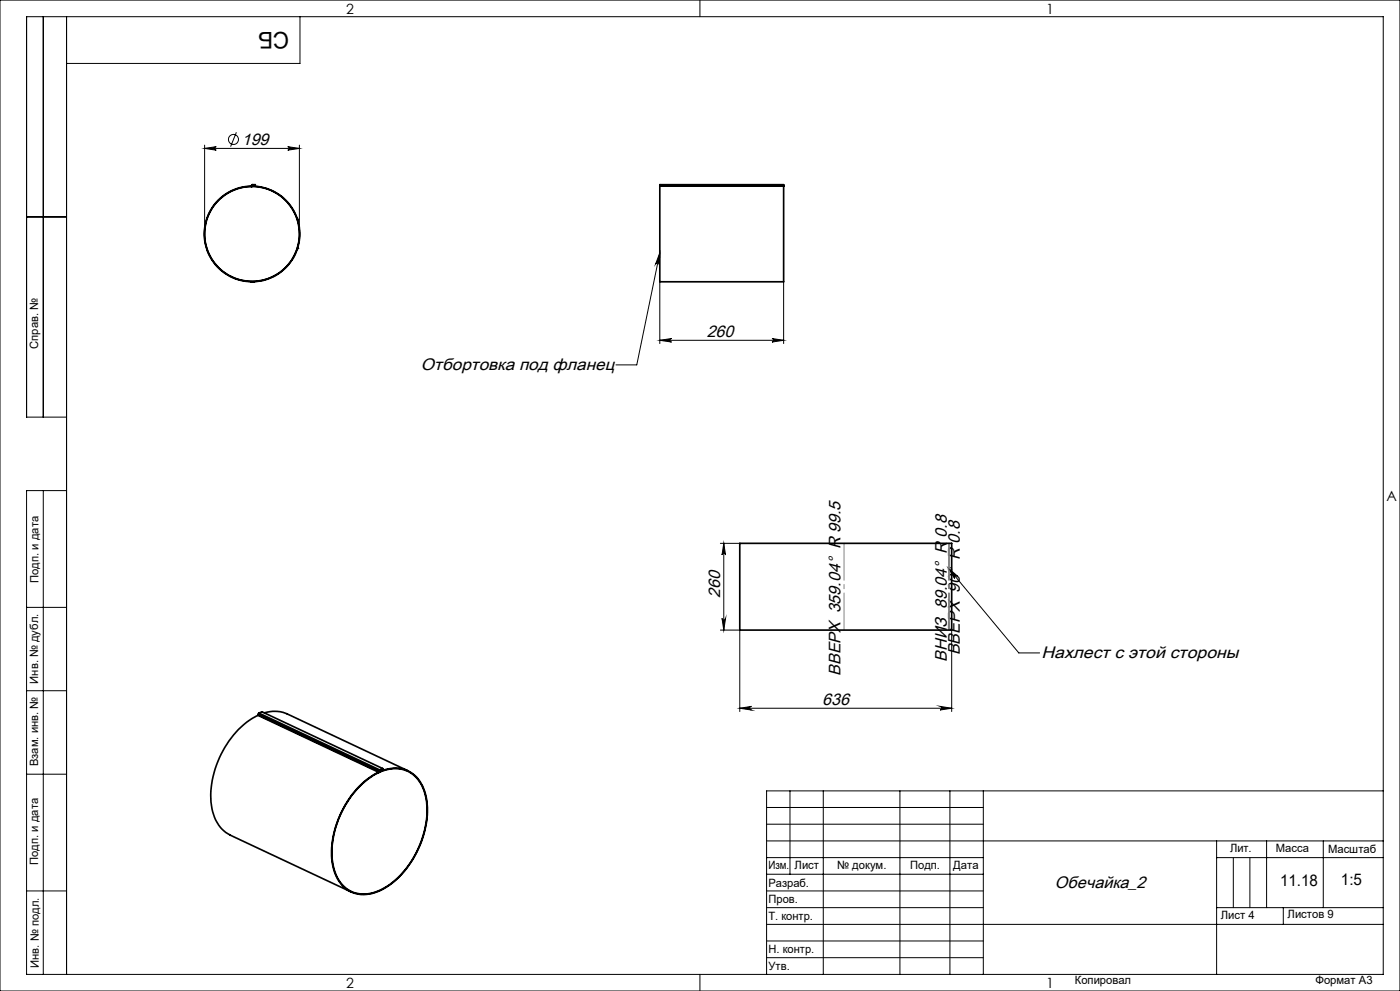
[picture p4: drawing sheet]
<svg xmlns="http://www.w3.org/2000/svg" width="420mm" height="297mm" viewBox="0 0 420 297" stroke-linecap="round" stroke-linejoin="round" font-family="sans-serif">
<g fill="none" stroke="#000" stroke-width=".3">
<path d="M0 0h420v297h-420zM13 5v120M20 5v287M90 5v14h-70M210 0v5M70.9 39.6l-1.7 4.4M61.4 44.5l3.5-.5a.53 .53 0 0 0-.5 .5 .53 .53 0 0 0 .5 .5zM61.4 43.5v26.6M61.4 44.5h28.4M86.3 44l3.5 .5-3.5 .5a.53 .53 0 0 0 .5-.5 .53 .53 0 0 0-.5-.5zM89.8 43.5v26.6M8 65h12"/>
<path d="M197.9 75.8l-.1 3.5a.54 .54 0 0 0-.5-.6 .54 .54 0 0 0-.6 .4zM197.9 75.8l-6.9 33.6h-6.2M197.9 84.5v18.5M235.1 84.5v18.5M197.9 102l3.6-.5a.53 .53 0 0 0-.6 .5 .53 .53 0 0 0 .6 .5zM197.9 102h37.2M231.6 101.5l3.5 .5-3.5 .5a.53 .53 0 0 0 .5-.5 .53 .53 0 0 0-.5-.5zM20 125h-12v-120h407v287h-407v-145h12M13 147v145M216.1 162.8h5.8M217.1 162.8l.6 3.5a.53 .53 0 0 0-.6-.5 .53 .53 0 0 0-.5 .5zM217.1 162.8v26"/>
<path d="M284.6 170.3l21 25.4h6.3M284.6 170.3l2.6 2.3a.55 .55 0 0 0-.7 0 .55 .55 0 0 0-.1 .8zM8 182h12M216.1 188.8h5.8v24.5M216.6 185.3a.53 .53 0 0 0 .5 .6 .53 .53 0 0 0 .6-.6l-.6 3.5zM285.5 188.8v24.5M8 207h12M221.9 212.3h63.6M221.9 212.3l3.5-.6a.55 .55 0 0 0-.5 .5 .55 .55 0 0 0 .5 .6zM282 211.7l3.5 .6-3.5 .5a.55 .55 0 0 0 .5-.6 .55 .55 0 0 0-.5-.5zM8 232h12M237 237v25"/>
<path d="M247 237v55M270 237v55M285 237v55M295 237v55M415 237h-185v55M230 257h65M230 242h65M230 247h65M230 252h185M365 252v40M365 257h50M370 257v15"/>
<path d="M375 257v15M380 252v20M397 252v20M8 267h12M230 262h65M230 267h65M230 272h65M230 277h185M365 272h50M385 272v5M210 292v5M230 282h65"/>
<path d="M230 287h65"/>
<circle cx="70" cy="41.8" r="1.51"/>
</g>
<path d="M89.2 65.9a14.2 14.2 0 0 0-23.7-5.8 14.2 14.2 0 0 0 6.2 23.7 14.2 14.2 0 0 0 17.8-16.8l-.3-1.1" fill="none" stroke="#000" stroke-width=".35" stroke-dasharray="15.2 1.3 1.3 1.3" stroke-dashoffset="1.1" stroke-linecap="butt"/>
<path d="M253.2 188.8v-26M284.6 188.8v-26M284.8 188.8v-26" fill="none" stroke="#808080" stroke-width=".3" stroke-dasharray="15.2 1.3 1.3 1.3" stroke-dashoffset="4.1"/>
<g fill="#000">
<path d="M197.9 75.8l-.1 3.5a.54 .54 0 0 0-.5-.6 .54 .54 0 0 0-.6 .4z"/>
<path d="M61.4 44.5l3.5-.5a.53 .53 0 0 0-.5 .5 .53 .53 0 0 0 .5 .5zM86.3 44l3.5 .5-3.5 .5a.53 .53 0 0 0 .5-.5 .53 .53 0 0 0-.5-.5zM284.6 170.3l2.6 2.3a.55 .55 0 0 0-.7 0 .55 .55 0 0 0-.1 .8z"/>
<path d="M197.9 102l3.6-.5a.53 .53 0 0 0-.6 .5 .53 .53 0 0 0 .6 .5zM231.6 101.5l3.5 .5-3.5 .5a.53 .53 0 0 0 .5-.5 .53 .53 0 0 0-.5-.5z"/>
<path d="M217.1 162.8l.6 3.5a.53 .53 0 0 0-.6-.5 .53 .53 0 0 0-.5 .5zM216.6 185.3a.53 .53 0 0 0 .5 .6 .53 .53 0 0 0 .6-.6l-.6 3.5z"/>
<path d="M282 211.7l3.5 .6-3.5 .5a.55 .55 0 0 0 .5-.6 .55 .55 0 0 0-.5-.5zM221.9 212.3l3.5-.6a.55 .55 0 0 0-.5 .5 .55 .55 0 0 0 .5 .6z"/>
</g>
<g fill="none" stroke="#000" stroke-width=".5">
<path d="M75.4 55.8a14.3 14.3 0 0 0-12.5 21.1 14.3 14.3 0 0 0 24.5 1.3 14.3 14.3 0 0 0-10.1-22.3l-1.7-.1a14.3 14.3 0 0 1 12.4 21.3 14.3 14.3 0 0 1-24.6 .3 14.2 14.2 0 0 1 12-21.5M75.4 55.8v.1M75.5 55.7l-.1 .1M75.5 55.7h.1M75.5 55.6h.1M75.5 55.6v.1M75.6 55.7l-.2 .2M75.6 55.6v.1M75.7 55.3l-.2 .3M75.7 55.5l-.1 .1M75.7 55.3v.2M75.7 55.3h.9l-.9 .2"/>
<path d="M197.9 55.8v28.7h37.2v-28.7M197.9 55.7v.1M197.9 55.6v-.3h37.2v.3M197.9 55.7h37.2M197.9 55.6h37.2M197.9 55.8h37.2M197.9 55.6v.1M235.1 55.7v.1M235.1 55.6v.1M89.3 74.5h.1M89.3 65.8h.1M75.2 84.5h.1"/>
<path d="M76 84.5h.1M221.9 162.8h63.6v26h-63.6zM77.4 214.4a27.8 27.8 0 0 0-13.9 20.6 16.2 16.2 0 0 0 3.1 13.5l2.5 1.8 36.2 17M77.4 214.4l36.2 17M77.5 214.2l-.1 .2M77.5 214.1l36.2 17M77.5 214.2l36.2 17M77.5 214.1v.1M77.7 213.7l-.2 .4M77.7 213.7l36.2 17M77.7 213.7l.9-.4 36.2 17M79.3 213.6a9.9 9.9 0 0 1 6.8 .4l36.3 17"/>
<path d="M113.6 231.4v.2M113.7 231.2l-.1 .2M113.7 231.1v.1M113.7 231.4l.1 .1M113.8 231.3h.1M113.8 231.3a9.3 9.3 0 0 1 13.7 6 26.7 26.7 0 0 1-4.8 22 19 19 0 0 1-12.9 8.8 9.2 9.2 0 0 1-9.8-7.9 27.4 27.4 0 0 1 4.9-21.1 23.4 23.4 0 0 1 8.7-7.7M113.8 231.5a9.3 9.3 0 0 1 13.6 6.1 26 26 0 0 1-3.8 20.1 21 21 0 0 1-12.6 10.1 9.1 9.1 0 0 1-10.8-7.4 27 27 0 0 1 5.4-22.1 22.8 22.8 0 0 1 8-6.7M113.8 231.2l-.2 .4M113.8 231.1v.1M113.8 231.3v.2M113.8 231.1h-.1M113.8 231.2h-.1"/>
<path d="M113.9 230.7l-.2 .4M113.9 230.9l-.1 .2M113.9 230.7v.2M114.8 230.3l-.9 .6M114.8 230.3l-.9 .4"/>
</g>
<text font-size="6.9" x="86.8" y="9.5" transform="rotate(-180 86.8 9.5)">СБ</text>
<g font-size="5">
<text x="72.5" y="43.4">199</text>
<text x="212" y="100.9">260</text>
<text x="126.3" y="111">Отбортовка под фланец</text>
<text x="216.1" y="179.2" transform="rotate(-90 216.1 179.2)">260</text>
<text x="287.9" y="196.4" transform="rotate(-90 287.9 196.4)">ВВЕРХ 90° R 0.8</text>
<text x="312.5" y="197.3">Нахлест с этой стороны</text>
<text x="252.2" y="202.6" transform="rotate(-90 252.2 202.6)">ВВЕРХ 359.04° R 99.5</text>
<text x="284" y="198.3" transform="rotate(-90 284 198.3)">ВНИЗ 89.04° R 0.8</text>
<text x="246.7" y="211.2">636</text>
<text x="316.5" y="266.1">Обечайка_2</text>
</g>
<g font-size="4.8">
<text x="384" y="265.6">11.18</text>
<text x="402.3" y="265.3">1:5</text>
</g>
<g font-size="4.2">
<text x="103.8" y="4.2">2</text>
<text x="313.8" y="4.2">1</text>
<text x="415.9" y="150.2">A</text>
<text x="103.8" y="296.2">2</text>
<text x="313.8" y="296.2">1</text>
</g>
<g font-size="3.4">
<text x="11.5" y="104.5" transform="rotate(-90 11.5 104.5)">Справ. №</text>
<text x="11.6" y="174.7" transform="rotate(-90 11.6 174.7)">Подп. и дата</text>
<text x="11.4" y="204.9" transform="rotate(-90 11.4 204.9)">Инв. № дубл.</text>
<text x="11.4" y="229.6" transform="rotate(-90 11.4 229.6)">Взам. инв. №</text>
<text x="369" y="255.5">Лит.</text>
<text x="382.8" y="255.5">Масса</text>
<text x="398.4" y="255.6">Масштаб</text>
<text x="11.4" y="259.2" transform="rotate(-90 11.4 259.2)">Подп. и дата</text>
<text x="230.5" y="260.5">Изм.</text>
<text x="238.4" y="260.4">Лист</text>
<text x="251.1" y="260.4">№ докум.</text>
<text x="273" y="260.4">Подп.</text>
<text x="286" y="260.4">Дата</text>
<text x="230.5" y="265.7">Разраб.</text>
<text x="230.5" y="275.7">Т. контр.</text>
<text x="230.6" y="270.7">Пров.</text>
<text x="366.2" y="275.3">Лист 4</text>
<text x="386.3" y="275.2">Листов 9</text>
<text x="230.6" y="285.7">Н. контр.</text>
<text x="11.6" y="290" transform="rotate(-90 11.6 290)">Инв. № подл.</text>
<text x="230.6" y="290.7">Утв.</text>
<text x="322.5" y="295">Копировал</text>
<text x="394.6" y="295">Формат А3</text>
</g>
</svg>
